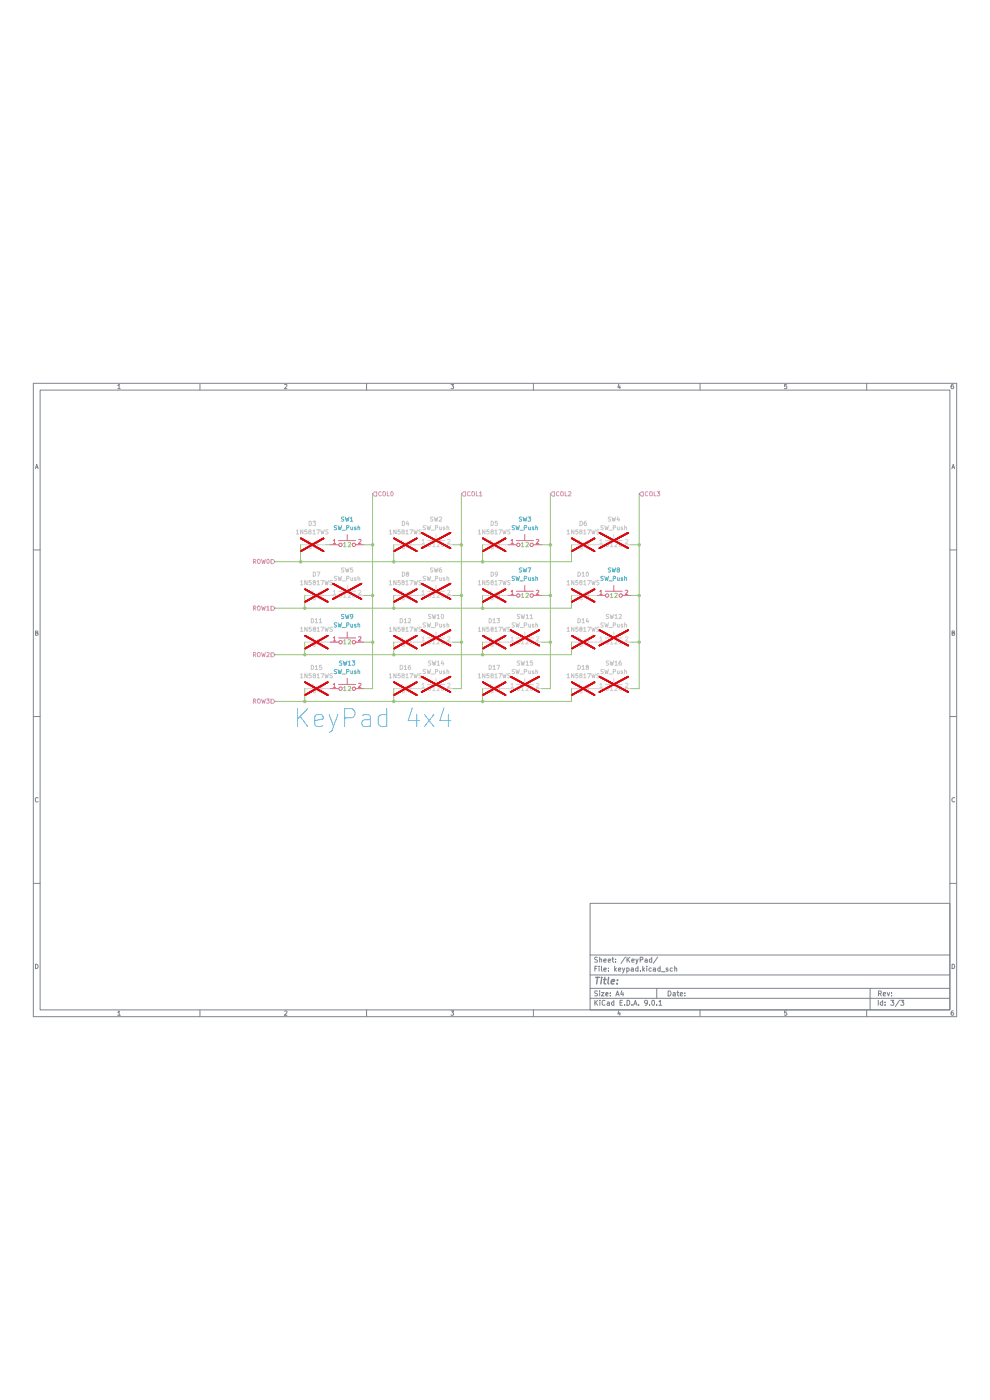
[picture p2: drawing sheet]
(kicad_sch
 (version 20250114)
 (generator "eeschema")
 (generator_version "9.0")
 (paper "A4")
 (lib_symbols
  (symbol "Diode:1N5819WS"
   (pin_numbers (hide yes))
   (pin_names
    (offset 1.016) (hide yes)) (exclude_from_sim no) (in_bom yes) (on_board yes)
   (property "Reference" "D" (at 0 2.54 0) (effects (font (size 1.27 1.27))))
   (property "Value" "1N5819WS" (at 0 -2.54 0) (effects (font (size 1.27 1.27))))
   (property "Footprint" "Diode_SMD:D_SOD-323" (at 0 -4.445 0) (effects (font (size 1.27 1.27)) (hide yes)))
   (property "Datasheet" "https://datasheet.lcsc.com/lcsc/2204281430_Guangdong-Hottech-1N5819WS_C191023.pdf" (at 0 0 0) (effects (font (size 1.27 1.27)) (hide yes)))
   (property "Description" "40V 600mV@1A 1A SOD-323 Schottky Barrier Diodes, SOD-323" (at 0 0 0) (effects (font (size 1.27 1.27)) (hide yes)))
   (symbol "1N5819WS_0_1"
    (polyline (pts (xy -1.905 0.635) (xy -1.905 1.27) (xy -1.27 1.27) (xy -1.27 -1.27) (xy -0.635 -1.27) (xy -0.635 -0.635)) (stroke (width 0.254) (type default)) (fill (type none)))
    (polyline (pts (xy 1.27 1.27) (xy 1.27 -1.27) (xy -1.27 0) (xy 1.27 1.27)) (stroke (width 0.254) (type default)) (fill (type none)))
    (polyline (pts (xy 1.27 0) (xy -1.27 0)) (stroke (width 0) (type default)) (fill (type none))))
   (symbol "1N5819WS_1_1"
    (pin passive line (at -3.81 0 0) (length 2.54) (name "K" (effects (font (size 1.27 1.27)))) (number "1" (effects (font (size 1.27 1.27)))))
    (pin passive line (at 3.81 0 180) (length 2.54) (name "A" (effects (font (size 1.27 1.27)))) (number "2" (effects (font (size 1.27 1.27))))))
   (embedded_fonts no))
  (symbol "Switch:SW_Push"
   (pin_names
    (offset 1.016)) (exclude_from_sim no) (in_bom yes) (on_board yes)
   (property "Reference" "SW" (at 1.27 2.54 0) (effects (font (size 1.27 1.27)) (justify left)))
   (property "Value" "SW_Push" (at 0 -1.524 0) (effects (font (size 1.27 1.27))))
   (property "Footprint" "" (at 0 5.08 0) (effects (font (size 1.27 1.27)) (hide yes)))
   (property "Datasheet" "~" (at 0 5.08 0) (effects (font (size 1.27 1.27)) (hide yes)))
   (property "Description" "Push button switch, generic, two pins" (at 0 0 0) (effects (font (size 1.27 1.27)) (hide yes)))
   (symbol "SW_Push_0_1"
    (circle (center -2.032 0) (radius 0.508) (stroke (width 0) (type default)) (fill (type none)))
    (polyline (pts (xy 0 1.27) (xy 0 3.048)) (stroke (width 0) (type default)) (fill (type none)))
    (circle (center 2.032 0) (radius 0.508) (stroke (width 0) (type default)) (fill (type none)))
    (polyline (pts (xy 2.54 1.27) (xy -2.54 1.27)) (stroke (width 0) (type default)) (fill (type none)))
    (pin passive line (at -5.08 0 0) (length 2.54) (name "1" (effects (font (size 1.27 1.27)))) (number "1" (effects (font (size 1.27 1.27)))))
    (pin passive line (at 5.08 0 180) (length 2.54) (name "2" (effects (font (size 1.27 1.27)))) (number "2" (effects (font (size 1.27 1.27))))))
   (embedded_fonts no)))
 (text "KeyPad 4x4"
  (exclude_from_sim no)
  (at 112.014 110.744 0)
  (effects (font (size 5.4 5.4) (thickness 0.254)
    (bold yes))))
 (junction
  (at 144.78 77.47)
  (diameter 0)
  (color 0 0 0 0))
 (junction
  (at 138.43 73.66)
  (diameter 0)
  (color 0 0 0 0))
 (junction
  (at 91.44 91.44)
  (diameter 0)
  (color 0 0 0 0))
 (junction
  (at 91.44 77.47)
  (diameter 0)
  (color 0 0 0 0))
 (junction
  (at 118.11 77.47)
  (diameter 0)
  (color 0 0 0 0))
 (junction
  (at 138.43 58.42)
  (diameter 0)
  (color 0 0 0 0))
 (junction
  (at 144.78 63.5)
  (diameter 0)
  (color 0 0 0 0))
 (junction
  (at 118.11 91.44)
  (diameter 0)
  (color 0 0 0 0))
 (junction
  (at 111.76 58.42)
  (diameter 0)
  (color 0 0 0 0))
 (junction
  (at 144.78 105.41)
  (diameter 0)
  (color 0 0 0 0))
 (junction
  (at 111.76 87.63)
  (diameter 0)
  (color 0 0 0 0))
 (junction
  (at 191.77 87.63)
  (diameter 0)
  (color 0 0 0 0))
 (junction
  (at 191.77 73.66)
  (diameter 0)
  (color 0 0 0 0))
 (junction
  (at 165.1 58.42)
  (diameter 0)
  (color 0 0 0 0))
 (junction
  (at 118.11 63.5)
  (diameter 0)
  (color 0 0 0 0))
 (junction
  (at 138.43 87.63)
  (diameter 0)
  (color 0 0 0 0))
 (junction
  (at 111.76 73.66)
  (diameter 0)
  (color 0 0 0 0))
 (junction
  (at 165.1 87.63)
  (diameter 0)
  (color 0 0 0 0))
 (junction
  (at 90.17 63.5)
  (diameter 0)
  (color 0 0 0 0))
 (junction
  (at 165.1 73.66)
  (diameter 0)
  (color 0 0 0 0))
 (junction
  (at 118.11 105.41)
  (diameter 0)
  (color 0 0 0 0))
 (junction
  (at 191.77 58.42)
  (diameter 0)
  (color 0 0 0 0))
 (junction
  (at 144.78 91.44)
  (diameter 0)
  (color 0 0 0 0))
 (junction
  (at 91.44 105.41)
  (diameter 0)
  (color 0 0 0 0))
 (wire
  (pts (xy 144.78 105.41) (xy 171.45 105.41))
  (stroke (width 0) (type default)))
 (wire
  (pts (xy 171.45 87.63) (xy 171.45 91.44))
  (stroke (width 0) (type default)))
 (wire
  (pts (xy 91.44 73.66) (xy 91.44 77.47))
  (stroke (width 0) (type default)))
 (wire
  (pts (xy 171.45 58.42) (xy 171.45 63.5))
  (stroke (width 0) (type default)))
 (wire
  (pts (xy 162.56 73.66) (xy 165.1 73.66))
  (stroke (width 0) (type default)))
 (wire
  (pts (xy 82.55 77.47) (xy 91.44 77.47))
  (stroke (width 0) (type default)))
 (wire
  (pts (xy 144.78 73.66) (xy 144.78 77.47))
  (stroke (width 0) (type default)))
 (wire
  (pts (xy 111.76 73.66) (xy 111.76 58.42))
  (stroke (width 0) (type default)))
 (wire
  (pts (xy 109.22 58.42) (xy 111.76 58.42))
  (stroke (width 0) (type default)))
 (wire
  (pts (xy 82.55 63.5) (xy 90.17 63.5))
  (stroke (width 0) (type default)))
 (wire
  (pts (xy 109.22 87.63) (xy 111.76 87.63))
  (stroke (width 0) (type default)))
 (wire
  (pts (xy 162.56 101.6) (xy 165.1 101.6))
  (stroke (width 0) (type default)))
 (wire
  (pts (xy 171.45 73.66) (xy 171.45 77.47))
  (stroke (width 0) (type default)))
 (wire
  (pts (xy 118.11 77.47) (xy 144.78 77.47))
  (stroke (width 0) (type default)))
 (wire
  (pts (xy 91.44 77.47) (xy 118.11 77.47))
  (stroke (width 0) (type default)))
 (wire
  (pts (xy 162.56 87.63) (xy 165.1 87.63))
  (stroke (width 0) (type default)))
 (wire
  (pts (xy 135.89 101.6) (xy 138.43 101.6))
  (stroke (width 0) (type default)))
 (wire
  (pts (xy 138.43 87.63) (xy 138.43 101.6))
  (stroke (width 0) (type default)))
 (wire
  (pts (xy 191.77 43.18) (xy 191.77 58.42))
  (stroke (width 0) (type default)))
 (wire
  (pts (xy 135.89 87.63) (xy 138.43 87.63))
  (stroke (width 0) (type default)))
 (wire
  (pts (xy 118.11 73.66) (xy 118.11 77.47))
  (stroke (width 0) (type default)))
 (wire
  (pts (xy 144.78 91.44) (xy 171.45 91.44))
  (stroke (width 0) (type default)))
 (wire
  (pts (xy 165.1 43.18) (xy 165.1 58.42))
  (stroke (width 0) (type default)))
 (wire
  (pts (xy 118.11 91.44) (xy 144.78 91.44))
  (stroke (width 0) (type default)))
 (wire
  (pts (xy 118.11 105.41) (xy 144.78 105.41))
  (stroke (width 0) (type default)))
 (wire
  (pts (xy 91.44 105.41) (xy 118.11 105.41))
  (stroke (width 0) (type default)))
 (wire
  (pts (xy 191.77 87.63) (xy 191.77 101.6))
  (stroke (width 0) (type default)))
 (wire
  (pts (xy 144.78 101.6) (xy 144.78 105.41))
  (stroke (width 0) (type default)))
 (wire
  (pts (xy 189.23 73.66) (xy 191.77 73.66))
  (stroke (width 0) (type default)))
 (wire
  (pts (xy 91.44 87.63) (xy 91.44 91.44))
  (stroke (width 0) (type default)))
 (wire
  (pts (xy 91.44 101.6) (xy 91.44 105.41))
  (stroke (width 0) (type default)))
 (wire
  (pts (xy 118.11 101.6) (xy 118.11 105.41))
  (stroke (width 0) (type default)))
 (wire
  (pts (xy 165.1 73.66) (xy 165.1 87.63))
  (stroke (width 0) (type default)))
 (wire
  (pts (xy 135.89 58.42) (xy 138.43 58.42))
  (stroke (width 0) (type default)))
 (wire
  (pts (xy 162.56 58.42) (xy 165.1 58.42))
  (stroke (width 0) (type default)))
 (wire
  (pts (xy 91.44 91.44) (xy 118.11 91.44))
  (stroke (width 0) (type default)))
 (wire
  (pts (xy 118.11 63.5) (xy 144.78 63.5))
  (stroke (width 0) (type default)))
 (wire
  (pts (xy 144.78 77.47) (xy 171.45 77.47))
  (stroke (width 0) (type default)))
 (wire
  (pts (xy 144.78 63.5) (xy 171.45 63.5))
  (stroke (width 0) (type default)))
 (wire
  (pts (xy 138.43 58.42) (xy 138.43 73.66))
  (stroke (width 0) (type default)))
 (wire
  (pts (xy 191.77 58.42) (xy 191.77 73.66))
  (stroke (width 0) (type default)))
 (wire
  (pts (xy 144.78 87.63) (xy 144.78 91.44))
  (stroke (width 0) (type default)))
 (wire
  (pts (xy 109.22 101.6) (xy 111.76 101.6))
  (stroke (width 0) (type default)))
 (wire
  (pts (xy 90.17 58.42) (xy 90.17 63.5))
  (stroke (width 0) (type default)))
 (wire
  (pts (xy 138.43 73.66) (xy 138.43 87.63))
  (stroke (width 0) (type default)))
 (wire
  (pts (xy 118.11 58.42) (xy 118.11 63.5))
  (stroke (width 0) (type default)))
 (wire
  (pts (xy 111.76 87.63) (xy 111.76 101.6))
  (stroke (width 0) (type default)))
 (wire
  (pts (xy 111.76 43.18) (xy 111.76 58.42))
  (stroke (width 0) (type default)))
 (wire
  (pts (xy 82.55 105.41) (xy 91.44 105.41))
  (stroke (width 0) (type default)))
 (wire
  (pts (xy 90.17 63.5) (xy 118.11 63.5))
  (stroke (width 0) (type default)))
 (wire
  (pts (xy 191.77 73.66) (xy 191.77 87.63))
  (stroke (width 0) (type default)))
 (wire
  (pts (xy 111.76 73.66) (xy 111.76 87.63))
  (stroke (width 0) (type default)))
 (wire
  (pts (xy 118.11 87.63) (xy 118.11 91.44))
  (stroke (width 0) (type default)))
 (wire
  (pts (xy 165.1 58.42) (xy 165.1 73.66))
  (stroke (width 0) (type default)))
 (wire
  (pts (xy 189.23 101.6) (xy 191.77 101.6))
  (stroke (width 0) (type default)))
 (wire
  (pts (xy 171.45 101.6) (xy 171.45 105.41))
  (stroke (width 0) (type default)))
 (wire
  (pts (xy 135.89 73.66) (xy 138.43 73.66))
  (stroke (width 0) (type default)))
 (wire
  (pts (xy 109.22 73.66) (xy 111.76 73.66))
  (stroke (width 0) (type default)))
 (wire
  (pts (xy 189.23 87.63) (xy 191.77 87.63))
  (stroke (width 0) (type default)))
 (wire
  (pts (xy 189.23 58.42) (xy 191.77 58.42))
  (stroke (width 0) (type default)))
 (wire
  (pts (xy 144.78 58.42) (xy 144.78 63.5))
  (stroke (width 0) (type default)))
 (wire
  (pts (xy 97.79 58.42) (xy 99.06 58.42))
  (stroke (width 0) (type default)))
 (wire
  (pts (xy 165.1 87.63) (xy 165.1 101.6))
  (stroke (width 0) (type default)))
 (wire
  (pts (xy 82.55 91.44) (xy 91.44 91.44))
  (stroke (width 0) (type default)))
 (wire
  (pts (xy 138.43 43.18) (xy 138.43 58.42))
  (stroke (width 0) (type default)))
 (hierarchical_label "COL1"
  (shape input)
  (at 138.43 43.18 0)
  (effects (font (size 1.27 1.27)) (justify left)))
 (hierarchical_label "ROW2"
  (shape input)
  (at 82.55 91.44 180)
  (effects (font (size 1.27 1.27)) (justify right)))
 (hierarchical_label "COL0"
  (shape input)
  (at 111.76 43.18 0)
  (effects (font (size 1.27 1.27)) (justify left)))
 (hierarchical_label "COL3"
  (shape input)
  (at 191.77 43.18 0)
  (effects (font (size 1.27 1.27)) (justify left)))
 (hierarchical_label "ROW1"
  (shape input)
  (at 82.55 77.47 180)
  (effects (font (size 1.27 1.27)) (justify right)))
 (hierarchical_label "COL2"
  (shape input)
  (at 165.1 43.18 0)
  (effects (font (size 1.27 1.27)) (justify left)))
 (hierarchical_label "ROW0"
  (shape input)
  (at 82.55 63.5 180)
  (effects (font (size 1.27 1.27)) (justify right)))
 (hierarchical_label "ROW3"
  (shape input)
  (at 82.55 105.41 180)
  (effects (font (size 1.27 1.27)) (justify right)))
 (symbol
  (lib_id "Diode:1N5819WS")
  (at 148.59 73.66 0)
  (unit 1)
  (exclude_from_sim no)
  (in_bom yes)
  (on_board yes)
  (dnp yes)
  (fields_autoplaced yes)
  (property "Reference" "D9" (at 148.2725 67.31 0) (effects (font (size 1.27 1.27))))
  (property "Value" "1N5817WS" (at 148.2725 69.85 0) (effects (font (size 1.27 1.27))))
  (property "Footprint" "Diode_SMD:D_SOD-123" (at 148.59 78.105 0) (effects (font (size 1.27 1.27)) (hide yes)))
  (property "Datasheet" "https://datasheet.lcsc.com/lcsc/2204281430_Guangdong-Hottech-1N5819WS_C191023.pdf" (at 148.59 73.66 0) (effects (font (size 1.27 1.27)) (hide yes)))
  (property "Description" "40V 600mV@1A 1A SOD-323 Schottky Barrier Diodes, SOD-323" (at 148.59 73.66 0) (effects (font (size 1.27 1.27)) (hide yes)))
  (property "LCSC Part #" "C727113" (at 148.59 73.66 0) (effects (font (size 1.27 1.27)) (hide yes)))
  (property "2nd Part#" "" (at 148.59 73.66 0) (effects (font (size 1.27 1.27)) (hide yes)))
  (property "*" "" (at 148.59 73.66 0) (effects (font (size 1.27 1.27)) (hide yes)))
  (pin "2")
  (pin "1"))
 (symbol
  (lib_id "Diode:1N5819WS")
  (at 93.98 58.42 0)
  (unit 1)
  (exclude_from_sim no)
  (in_bom yes)
  (on_board yes)
  (dnp yes)
  (fields_autoplaced yes)
  (property "Reference" "D3" (at 93.6625 52.07 0) (effects (font (size 1.27 1.27))))
  (property "Value" "1N5817WS" (at 93.6625 54.61 0) (effects (font (size 1.27 1.27))))
  (property "Footprint" "Diode_SMD:D_SOD-123" (at 93.98 62.865 0) (effects (font (size 1.27 1.27)) (hide yes)))
  (property "Datasheet" "https://datasheet.lcsc.com/lcsc/2204281430_Guangdong-Hottech-1N5819WS_C191023.pdf" (at 93.98 58.42 0) (effects (font (size 1.27 1.27)) (hide yes)))
  (property "Description" "40V 600mV@1A 1A SOD-323 Schottky Barrier Diodes, SOD-323" (at 93.98 58.42 0) (effects (font (size 1.27 1.27)) (hide yes)))
  (property "LCSC Part #" "C727113" (at 93.98 58.42 0) (effects (font (size 1.27 1.27)) (hide yes)))
  (property "2nd Part#" "" (at 93.98 58.42 0) (effects (font (size 1.27 1.27)) (hide yes)))
  (property "*" "" (at 93.98 58.42 0) (effects (font (size 1.27 1.27)) (hide yes)))
  (pin "2")
  (pin "1"))
 (symbol
  (lib_id "Diode:1N5819WS")
  (at 95.25 73.66 0)
  (unit 1)
  (exclude_from_sim no)
  (in_bom yes)
  (on_board yes)
  (dnp yes)
  (fields_autoplaced yes)
  (property "Reference" "D7" (at 94.9325 67.31 0) (effects (font (size 1.27 1.27))))
  (property "Value" "1N5817WS" (at 94.9325 69.85 0) (effects (font (size 1.27 1.27))))
  (property "Footprint" "Diode_SMD:D_SOD-123" (at 95.25 78.105 0) (effects (font (size 1.27 1.27)) (hide yes)))
  (property "Datasheet" "https://datasheet.lcsc.com/lcsc/2204281430_Guangdong-Hottech-1N5819WS_C191023.pdf" (at 95.25 73.66 0) (effects (font (size 1.27 1.27)) (hide yes)))
  (property "Description" "40V 600mV@1A 1A SOD-323 Schottky Barrier Diodes, SOD-323" (at 95.25 73.66 0) (effects (font (size 1.27 1.27)) (hide yes)))
  (property "LCSC Part #" "C727113" (at 95.25 73.66 0) (effects (font (size 1.27 1.27)) (hide yes)))
  (property "2nd Part#" "" (at 95.25 73.66 0) (effects (font (size 1.27 1.27)) (hide yes)))
  (property "*" "" (at 95.25 73.66 0) (effects (font (size 1.27 1.27)) (hide yes)))
  (pin "2")
  (pin "1"))
 (symbol
  (lib_id "Switch:SW_Push")
  (at 184.15 73.66 0)
  (unit 1)
  (exclude_from_sim no)
  (in_bom no)
  (on_board yes)
  (dnp no)
  (fields_autoplaced yes)
  (property "Reference" "SW8" (at 184.15 66.04 0) (effects (font (size 1.27 1.27))))
  (property "Value" "SW_Push" (at 184.15 68.58 0) (effects (font (size 1.27 1.27))))
  (property "Footprint" "key-switches.pretty-main:SW_Gateron_LowProfile_THT" (at 184.15 68.58 0) (effects (font (size 1.27 1.27)) (hide yes)))
  (property "Datasheet" "~" (at 184.15 68.58 0) (effects (font (size 1.27 1.27)) (hide yes)))
  (property "Description" "Push button switch, generic, two pins" (at 184.15 73.66 0) (effects (font (size 1.27 1.27)) (hide yes)))
  (property "LCSC Part #" "" (at 184.15 73.66 0) (effects (font (size 1.27 1.27)) (hide yes)))
  (property "2nd Part#" "" (at 184.15 73.66 0) (effects (font (size 1.27 1.27)) (hide yes)))
  (property "*" "" (at 184.15 73.66 0) (effects (font (size 1.27 1.27)) (hide yes)))
  (pin "1")
  (pin "2"))
 (symbol
  (lib_id "Switch:SW_Push")
  (at 157.48 73.66 0)
  (unit 1)
  (exclude_from_sim no)
  (in_bom no)
  (on_board yes)
  (dnp no)
  (fields_autoplaced yes)
  (property "Reference" "SW7" (at 157.48 66.04 0) (effects (font (size 1.27 1.27))))
  (property "Value" "SW_Push" (at 157.48 68.58 0) (effects (font (size 1.27 1.27))))
  (property "Footprint" "key-switches.pretty-main:SW_Gateron_LowProfile_THT" (at 157.48 68.58 0) (effects (font (size 1.27 1.27)) (hide yes)))
  (property "Datasheet" "~" (at 157.48 68.58 0) (effects (font (size 1.27 1.27)) (hide yes)))
  (property "Description" "Push button switch, generic, two pins" (at 157.48 73.66 0) (effects (font (size 1.27 1.27)) (hide yes)))
  (property "LCSC Part #" "" (at 157.48 73.66 0) (effects (font (size 1.27 1.27)) (hide yes)))
  (property "2nd Part#" "" (at 157.48 73.66 0) (effects (font (size 1.27 1.27)) (hide yes)))
  (property "*" "" (at 157.48 73.66 0) (effects (font (size 1.27 1.27)) (hide yes)))
  (pin "1")
  (pin "2"))
 (symbol
  (lib_id "Switch:SW_Push")
  (at 104.14 73.66 0)
  (unit 1)
  (exclude_from_sim no)
  (in_bom no)
  (on_board yes)
  (dnp yes)
  (fields_autoplaced yes)
  (property "Reference" "SW5" (at 104.14 66.04 0) (effects (font (size 1.27 1.27))))
  (property "Value" "SW_Push" (at 104.14 68.58 0) (effects (font (size 1.27 1.27))))
  (property "Footprint" "key-switches.pretty-main:SW_Gateron_LowProfile_THT" (at 104.14 68.58 0) (effects (font (size 1.27 1.27)) (hide yes)))
  (property "Datasheet" "~" (at 104.14 68.58 0) (effects (font (size 1.27 1.27)) (hide yes)))
  (property "Description" "Push button switch, generic, two pins" (at 104.14 73.66 0) (effects (font (size 1.27 1.27)) (hide yes)))
  (property "LCSC Part #" "" (at 104.14 73.66 0) (effects (font (size 1.27 1.27)) (hide yes)))
  (property "2nd Part#" "" (at 104.14 73.66 0) (effects (font (size 1.27 1.27)) (hide yes)))
  (property "*" "" (at 104.14 73.66 0) (effects (font (size 1.27 1.27)) (hide yes)))
  (pin "1")
  (pin "2"))
 (symbol
  (lib_id "Diode:1N5819WS")
  (at 95.25 87.63 0)
  (unit 1)
  (exclude_from_sim no)
  (in_bom yes)
  (on_board yes)
  (dnp yes)
  (fields_autoplaced yes)
  (property "Reference" "D11" (at 94.9325 81.28 0) (effects (font (size 1.27 1.27))))
  (property "Value" "1N5817WS" (at 94.9325 83.82 0) (effects (font (size 1.27 1.27))))
  (property "Footprint" "Diode_SMD:D_SOD-123" (at 95.25 92.075 0) (effects (font (size 1.27 1.27)) (hide yes)))
  (property "Datasheet" "https://datasheet.lcsc.com/lcsc/2204281430_Guangdong-Hottech-1N5819WS_C191023.pdf" (at 95.25 87.63 0) (effects (font (size 1.27 1.27)) (hide yes)))
  (property "Description" "40V 600mV@1A 1A SOD-323 Schottky Barrier Diodes, SOD-323" (at 95.25 87.63 0) (effects (font (size 1.27 1.27)) (hide yes)))
  (property "LCSC Part #" "C727113" (at 95.25 87.63 0) (effects (font (size 1.27 1.27)) (hide yes)))
  (property "2nd Part#" "" (at 95.25 87.63 0) (effects (font (size 1.27 1.27)) (hide yes)))
  (property "*" "" (at 95.25 87.63 0) (effects (font (size 1.27 1.27)) (hide yes)))
  (pin "2")
  (pin "1"))
 (symbol
  (lib_id "Switch:SW_Push")
  (at 184.15 101.6 0)
  (unit 1)
  (exclude_from_sim no)
  (in_bom no)
  (on_board yes)
  (dnp yes)
  (fields_autoplaced yes)
  (property "Reference" "SW16" (at 184.15 93.98 0) (effects (font (size 1.27 1.27))))
  (property "Value" "SW_Push" (at 184.15 96.52 0) (effects (font (size 1.27 1.27))))
  (property "Footprint" "key-switches.pretty-main:SW_Gateron_LowProfile_THT" (at 184.15 96.52 0) (effects (font (size 1.27 1.27)) (hide yes)))
  (property "Datasheet" "~" (at 184.15 96.52 0) (effects (font (size 1.27 1.27)) (hide yes)))
  (property "Description" "Push button switch, generic, two pins" (at 184.15 101.6 0) (effects (font (size 1.27 1.27)) (hide yes)))
  (property "LCSC Part #" "" (at 184.15 101.6 0) (effects (font (size 1.27 1.27)) (hide yes)))
  (property "2nd Part#" "" (at 184.15 101.6 0) (effects (font (size 1.27 1.27)) (hide yes)))
  (property "*" "" (at 184.15 101.6 0) (effects (font (size 1.27 1.27)) (hide yes)))
  (pin "1")
  (pin "2"))
 (symbol
  (lib_id "Diode:1N5819WS")
  (at 148.59 87.63 0)
  (unit 1)
  (exclude_from_sim no)
  (in_bom yes)
  (on_board yes)
  (dnp yes)
  (fields_autoplaced yes)
  (property "Reference" "D13" (at 148.2725 81.28 0) (effects (font (size 1.27 1.27))))
  (property "Value" "1N5817WS" (at 148.2725 83.82 0) (effects (font (size 1.27 1.27))))
  (property "Footprint" "Diode_SMD:D_SOD-123" (at 148.59 92.075 0) (effects (font (size 1.27 1.27)) (hide yes)))
  (property "Datasheet" "https://datasheet.lcsc.com/lcsc/2204281430_Guangdong-Hottech-1N5819WS_C191023.pdf" (at 148.59 87.63 0) (effects (font (size 1.27 1.27)) (hide yes)))
  (property "Description" "40V 600mV@1A 1A SOD-323 Schottky Barrier Diodes, SOD-323" (at 148.59 87.63 0) (effects (font (size 1.27 1.27)) (hide yes)))
  (property "LCSC Part #" "C727113" (at 148.59 87.63 0) (effects (font (size 1.27 1.27)) (hide yes)))
  (property "2nd Part#" "" (at 148.59 87.63 0) (effects (font (size 1.27 1.27)) (hide yes)))
  (property "*" "" (at 148.59 87.63 0) (effects (font (size 1.27 1.27)) (hide yes)))
  (pin "2")
  (pin "1"))
 (symbol
  (lib_id "Switch:SW_Push")
  (at 157.48 87.63 0)
  (unit 1)
  (exclude_from_sim no)
  (in_bom no)
  (on_board yes)
  (dnp yes)
  (fields_autoplaced yes)
  (property "Reference" "SW11" (at 157.48 80.01 0) (effects (font (size 1.27 1.27))))
  (property "Value" "SW_Push" (at 157.48 82.55 0) (effects (font (size 1.27 1.27))))
  (property "Footprint" "key-switches.pretty-main:SW_Gateron_LowProfile_THT" (at 157.48 82.55 0) (effects (font (size 1.27 1.27)) (hide yes)))
  (property "Datasheet" "~" (at 157.48 82.55 0) (effects (font (size 1.27 1.27)) (hide yes)))
  (property "Description" "Push button switch, generic, two pins" (at 157.48 87.63 0) (effects (font (size 1.27 1.27)) (hide yes)))
  (property "LCSC Part #" "" (at 157.48 87.63 0) (effects (font (size 1.27 1.27)) (hide yes)))
  (property "2nd Part#" "" (at 157.48 87.63 0) (effects (font (size 1.27 1.27)) (hide yes)))
  (property "*" "" (at 157.48 87.63 0) (effects (font (size 1.27 1.27)) (hide yes)))
  (pin "1")
  (pin "2"))
 (symbol
  (lib_id "Diode:1N5819WS")
  (at 148.59 58.42 0)
  (unit 1)
  (exclude_from_sim no)
  (in_bom yes)
  (on_board yes)
  (dnp yes)
  (fields_autoplaced yes)
  (property "Reference" "D5" (at 148.2725 52.07 0) (effects (font (size 1.27 1.27))))
  (property "Value" "1N5817WS" (at 148.2725 54.61 0) (effects (font (size 1.27 1.27))))
  (property "Footprint" "Diode_SMD:D_SOD-123" (at 148.59 62.865 0) (effects (font (size 1.27 1.27)) (hide yes)))
  (property "Datasheet" "https://datasheet.lcsc.com/lcsc/2204281430_Guangdong-Hottech-1N5819WS_C191023.pdf" (at 148.59 58.42 0) (effects (font (size 1.27 1.27)) (hide yes)))
  (property "Description" "40V 600mV@1A 1A SOD-323 Schottky Barrier Diodes, SOD-323" (at 148.59 58.42 0) (effects (font (size 1.27 1.27)) (hide yes)))
  (property "LCSC Part #" "C727113" (at 148.59 58.42 0) (effects (font (size 1.27 1.27)) (hide yes)))
  (property "2nd Part#" "" (at 148.59 58.42 0) (effects (font (size 1.27 1.27)) (hide yes)))
  (property "*" "" (at 148.59 58.42 0) (effects (font (size 1.27 1.27)) (hide yes)))
  (pin "2")
  (pin "1"))
 (symbol
  (lib_id "Diode:1N5819WS")
  (at 175.26 101.6 0)
  (unit 1)
  (exclude_from_sim no)
  (in_bom yes)
  (on_board yes)
  (dnp yes)
  (fields_autoplaced yes)
  (property "Reference" "D18" (at 174.9425 95.25 0) (effects (font (size 1.27 1.27))))
  (property "Value" "1N5817WS" (at 174.9425 97.79 0) (effects (font (size 1.27 1.27))))
  (property "Footprint" "Diode_SMD:D_SOD-123" (at 175.26 106.045 0) (effects (font (size 1.27 1.27)) (hide yes)))
  (property "Datasheet" "https://datasheet.lcsc.com/lcsc/2204281430_Guangdong-Hottech-1N5819WS_C191023.pdf" (at 175.26 101.6 0) (effects (font (size 1.27 1.27)) (hide yes)))
  (property "Description" "40V 600mV@1A 1A SOD-323 Schottky Barrier Diodes, SOD-323" (at 175.26 101.6 0) (effects (font (size 1.27 1.27)) (hide yes)))
  (property "LCSC Part #" "C727113" (at 175.26 101.6 0) (effects (font (size 1.27 1.27)) (hide yes)))
  (property "2nd Part#" "" (at 175.26 101.6 0) (effects (font (size 1.27 1.27)) (hide yes)))
  (property "*" "" (at 175.26 101.6 0) (effects (font (size 1.27 1.27)) (hide yes)))
  (pin "2")
  (pin "1"))
 (symbol
  (lib_id "Switch:SW_Push")
  (at 130.81 101.6 0)
  (unit 1)
  (exclude_from_sim no)
  (in_bom no)
  (on_board yes)
  (dnp yes)
  (fields_autoplaced yes)
  (property "Reference" "SW14" (at 130.81 93.98 0) (effects (font (size 1.27 1.27))))
  (property "Value" "SW_Push" (at 130.81 96.52 0) (effects (font (size 1.27 1.27))))
  (property "Footprint" "key-switches.pretty-main:SW_Gateron_LowProfile_THT" (at 130.81 96.52 0) (effects (font (size 1.27 1.27)) (hide yes)))
  (property "Datasheet" "~" (at 130.81 96.52 0) (effects (font (size 1.27 1.27)) (hide yes)))
  (property "Description" "Push button switch, generic, two pins" (at 130.81 101.6 0) (effects (font (size 1.27 1.27)) (hide yes)))
  (property "LCSC Part #" "" (at 130.81 101.6 0) (effects (font (size 1.27 1.27)) (hide yes)))
  (property "2nd Part#" "" (at 130.81 101.6 0) (effects (font (size 1.27 1.27)) (hide yes)))
  (property "*" "" (at 130.81 101.6 0) (effects (font (size 1.27 1.27)) (hide yes)))
  (pin "1")
  (pin "2"))
 (symbol
  (lib_id "Diode:1N5819WS")
  (at 121.92 58.42 0)
  (unit 1)
  (exclude_from_sim no)
  (in_bom yes)
  (on_board yes)
  (dnp yes)
  (fields_autoplaced yes)
  (property "Reference" "D4" (at 121.6025 52.07 0) (effects (font (size 1.27 1.27))))
  (property "Value" "1N5817WS" (at 121.6025 54.61 0) (effects (font (size 1.27 1.27))))
  (property "Footprint" "Diode_SMD:D_SOD-123" (at 121.92 62.865 0) (effects (font (size 1.27 1.27)) (hide yes)))
  (property "Datasheet" "https://datasheet.lcsc.com/lcsc/2204281430_Guangdong-Hottech-1N5819WS_C191023.pdf" (at 121.92 58.42 0) (effects (font (size 1.27 1.27)) (hide yes)))
  (property "Description" "40V 600mV@1A 1A SOD-323 Schottky Barrier Diodes, SOD-323" (at 121.92 58.42 0) (effects (font (size 1.27 1.27)) (hide yes)))
  (property "LCSC Part #" "C727113" (at 121.92 58.42 0) (effects (font (size 1.27 1.27)) (hide yes)))
  (property "2nd Part#" "" (at 121.92 58.42 0) (effects (font (size 1.27 1.27)) (hide yes)))
  (property "*" "" (at 121.92 58.42 0) (effects (font (size 1.27 1.27)) (hide yes)))
  (pin "2")
  (pin "1"))
 (symbol
  (lib_id "Switch:SW_Push")
  (at 130.81 73.66 0)
  (unit 1)
  (exclude_from_sim no)
  (in_bom no)
  (on_board yes)
  (dnp yes)
  (fields_autoplaced yes)
  (property "Reference" "SW6" (at 130.81 66.04 0) (effects (font (size 1.27 1.27))))
  (property "Value" "SW_Push" (at 130.81 68.58 0) (effects (font (size 1.27 1.27))))
  (property "Footprint" "key-switches.pretty-main:SW_Gateron_LowProfile_THT" (at 130.81 68.58 0) (effects (font (size 1.27 1.27)) (hide yes)))
  (property "Datasheet" "~" (at 130.81 68.58 0) (effects (font (size 1.27 1.27)) (hide yes)))
  (property "Description" "Push button switch, generic, two pins" (at 130.81 73.66 0) (effects (font (size 1.27 1.27)) (hide yes)))
  (property "LCSC Part #" "" (at 130.81 73.66 0) (effects (font (size 1.27 1.27)) (hide yes)))
  (property "2nd Part#" "" (at 130.81 73.66 0) (effects (font (size 1.27 1.27)) (hide yes)))
  (property "*" "" (at 130.81 73.66 0) (effects (font (size 1.27 1.27)) (hide yes)))
  (pin "1")
  (pin "2"))
 (symbol
  (lib_id "Switch:SW_Push")
  (at 104.14 101.6 0)
  (unit 1)
  (exclude_from_sim no)
  (in_bom no)
  (on_board yes)
  (dnp no)
  (fields_autoplaced yes)
  (property "Reference" "SW13" (at 104.14 93.98 0) (effects (font (size 1.27 1.27))))
  (property "Value" "SW_Push" (at 104.14 96.52 0) (effects (font (size 1.27 1.27))))
  (property "Footprint" "key-switches.pretty-main:SW_Gateron_LowProfile_THT" (at 104.14 96.52 0) (effects (font (size 1.27 1.27)) (hide yes)))
  (property "Datasheet" "~" (at 104.14 96.52 0) (effects (font (size 1.27 1.27)) (hide yes)))
  (property "Description" "Push button switch, generic, two pins" (at 104.14 101.6 0) (effects (font (size 1.27 1.27)) (hide yes)))
  (property "LCSC Part #" "" (at 104.14 101.6 0) (effects (font (size 1.27 1.27)) (hide yes)))
  (property "2nd Part#" "" (at 104.14 101.6 0) (effects (font (size 1.27 1.27)) (hide yes)))
  (property "*" "" (at 104.14 101.6 0) (effects (font (size 1.27 1.27)) (hide yes)))
  (pin "1")
  (pin "2"))
 (symbol
  (lib_id "Diode:1N5819WS")
  (at 121.92 101.6 0)
  (unit 1)
  (exclude_from_sim no)
  (in_bom yes)
  (on_board yes)
  (dnp yes)
  (fields_autoplaced yes)
  (property "Reference" "D16" (at 121.6025 95.25 0) (effects (font (size 1.27 1.27))))
  (property "Value" "1N5817WS" (at 121.6025 97.79 0) (effects (font (size 1.27 1.27))))
  (property "Footprint" "Diode_SMD:D_SOD-123" (at 121.92 106.045 0) (effects (font (size 1.27 1.27)) (hide yes)))
  (property "Datasheet" "https://datasheet.lcsc.com/lcsc/2204281430_Guangdong-Hottech-1N5819WS_C191023.pdf" (at 121.92 101.6 0) (effects (font (size 1.27 1.27)) (hide yes)))
  (property "Description" "40V 600mV@1A 1A SOD-323 Schottky Barrier Diodes, SOD-323" (at 121.92 101.6 0) (effects (font (size 1.27 1.27)) (hide yes)))
  (property "LCSC Part #" "C727113" (at 121.92 101.6 0) (effects (font (size 1.27 1.27)) (hide yes)))
  (property "2nd Part#" "" (at 121.92 101.6 0) (effects (font (size 1.27 1.27)) (hide yes)))
  (property "*" "" (at 121.92 101.6 0) (effects (font (size 1.27 1.27)) (hide yes)))
  (pin "2")
  (pin "1"))
 (symbol
  (lib_id "Switch:SW_Push")
  (at 184.15 87.63 0)
  (unit 1)
  (exclude_from_sim no)
  (in_bom no)
  (on_board yes)
  (dnp yes)
  (fields_autoplaced yes)
  (property "Reference" "SW12" (at 184.15 80.01 0) (effects (font (size 1.27 1.27))))
  (property "Value" "SW_Push" (at 184.15 82.55 0) (effects (font (size 1.27 1.27))))
  (property "Footprint" "key-switches.pretty-main:SW_Gateron_LowProfile_THT" (at 184.15 82.55 0) (effects (font (size 1.27 1.27)) (hide yes)))
  (property "Datasheet" "~" (at 184.15 82.55 0) (effects (font (size 1.27 1.27)) (hide yes)))
  (property "Description" "Push button switch, generic, two pins" (at 184.15 87.63 0) (effects (font (size 1.27 1.27)) (hide yes)))
  (property "LCSC Part #" "" (at 184.15 87.63 0) (effects (font (size 1.27 1.27)) (hide yes)))
  (property "2nd Part#" "" (at 184.15 87.63 0) (effects (font (size 1.27 1.27)) (hide yes)))
  (property "*" "" (at 184.15 87.63 0) (effects (font (size 1.27 1.27)) (hide yes)))
  (pin "1")
  (pin "2"))
 (symbol
  (lib_id "Switch:SW_Push")
  (at 104.14 87.63 0)
  (unit 1)
  (exclude_from_sim no)
  (in_bom no)
  (on_board yes)
  (dnp no)
  (fields_autoplaced yes)
  (property "Reference" "SW9" (at 104.14 80.01 0) (effects (font (size 1.27 1.27))))
  (property "Value" "SW_Push" (at 104.14 82.55 0) (effects (font (size 1.27 1.27))))
  (property "Footprint" "key-switches.pretty-main:SW_Gateron_LowProfile_THT" (at 104.14 82.55 0) (effects (font (size 1.27 1.27)) (hide yes)))
  (property "Datasheet" "~" (at 104.14 82.55 0) (effects (font (size 1.27 1.27)) (hide yes)))
  (property "Description" "Push button switch, generic, two pins" (at 104.14 87.63 0) (effects (font (size 1.27 1.27)) (hide yes)))
  (property "LCSC Part #" "" (at 104.14 87.63 0) (effects (font (size 1.27 1.27)) (hide yes)))
  (property "2nd Part#" "" (at 104.14 87.63 0) (effects (font (size 1.27 1.27)) (hide yes)))
  (property "*" "" (at 104.14 87.63 0) (effects (font (size 1.27 1.27)) (hide yes)))
  (pin "1")
  (pin "2"))
 (symbol
  (lib_id "Diode:1N5819WS")
  (at 148.59 101.6 0)
  (unit 1)
  (exclude_from_sim no)
  (in_bom yes)
  (on_board yes)
  (dnp yes)
  (fields_autoplaced yes)
  (property "Reference" "D17" (at 148.2725 95.25 0) (effects (font (size 1.27 1.27))))
  (property "Value" "1N5817WS" (at 148.2725 97.79 0) (effects (font (size 1.27 1.27))))
  (property "Footprint" "Diode_SMD:D_SOD-123" (at 148.59 106.045 0) (effects (font (size 1.27 1.27)) (hide yes)))
  (property "Datasheet" "https://datasheet.lcsc.com/lcsc/2204281430_Guangdong-Hottech-1N5819WS_C191023.pdf" (at 148.59 101.6 0) (effects (font (size 1.27 1.27)) (hide yes)))
  (property "Description" "40V 600mV@1A 1A SOD-323 Schottky Barrier Diodes, SOD-323" (at 148.59 101.6 0) (effects (font (size 1.27 1.27)) (hide yes)))
  (property "LCSC Part #" "C727113" (at 148.59 101.6 0) (effects (font (size 1.27 1.27)) (hide yes)))
  (property "2nd Part#" "" (at 148.59 101.6 0) (effects (font (size 1.27 1.27)) (hide yes)))
  (property "*" "" (at 148.59 101.6 0) (effects (font (size 1.27 1.27)) (hide yes)))
  (pin "2")
  (pin "1"))
 (symbol
  (lib_id "Switch:SW_Push")
  (at 157.48 58.42 0)
  (unit 1)
  (exclude_from_sim no)
  (in_bom no)
  (on_board yes)
  (dnp no)
  (fields_autoplaced yes)
  (property "Reference" "SW3" (at 157.48 50.8 0) (effects (font (size 1.27 1.27))))
  (property "Value" "SW_Push" (at 157.48 53.34 0) (effects (font (size 1.27 1.27))))
  (property "Footprint" "key-switches.pretty-main:SW_Gateron_LowProfile_THT" (at 157.48 53.34 0) (effects (font (size 1.27 1.27)) (hide yes)))
  (property "Datasheet" "~" (at 157.48 53.34 0) (effects (font (size 1.27 1.27)) (hide yes)))
  (property "Description" "Push button switch, generic, two pins" (at 157.48 58.42 0) (effects (font (size 1.27 1.27)) (hide yes)))
  (property "LCSC Part #" "" (at 157.48 58.42 0) (effects (font (size 1.27 1.27)) (hide yes)))
  (property "2nd Part#" "" (at 157.48 58.42 0) (effects (font (size 1.27 1.27)) (hide yes)))
  (property "*" "" (at 157.48 58.42 0) (effects (font (size 1.27 1.27)) (hide yes)))
  (pin "1")
  (pin "2"))
 (symbol
  (lib_id "Diode:1N5819WS")
  (at 175.26 58.42 0)
  (unit 1)
  (exclude_from_sim no)
  (in_bom yes)
  (on_board yes)
  (dnp yes)
  (fields_autoplaced yes)
  (property "Reference" "D6" (at 174.9425 52.07 0) (effects (font (size 1.27 1.27))))
  (property "Value" "1N5817WS" (at 174.9425 54.61 0) (effects (font (size 1.27 1.27))))
  (property "Footprint" "Diode_SMD:D_SOD-123" (at 175.26 62.865 0) (effects (font (size 1.27 1.27)) (hide yes)))
  (property "Datasheet" "https://datasheet.lcsc.com/lcsc/2204281430_Guangdong-Hottech-1N5819WS_C191023.pdf" (at 175.26 58.42 0) (effects (font (size 1.27 1.27)) (hide yes)))
  (property "Description" "40V 600mV@1A 1A SOD-323 Schottky Barrier Diodes, SOD-323" (at 175.26 58.42 0) (effects (font (size 1.27 1.27)) (hide yes)))
  (property "LCSC Part #" "C727113" (at 175.26 58.42 0) (effects (font (size 1.27 1.27)) (hide yes)))
  (property "2nd Part#" "" (at 175.26 58.42 0) (effects (font (size 1.27 1.27)) (hide yes)))
  (property "*" "" (at 175.26 58.42 0) (effects (font (size 1.27 1.27)) (hide yes)))
  (pin "2")
  (pin "1"))
 (symbol
  (lib_id "Diode:1N5819WS")
  (at 175.26 87.63 0)
  (unit 1)
  (exclude_from_sim no)
  (in_bom yes)
  (on_board yes)
  (dnp yes)
  (fields_autoplaced yes)
  (property "Reference" "D14" (at 174.9425 81.28 0) (effects (font (size 1.27 1.27))))
  (property "Value" "1N5817WS" (at 174.9425 83.82 0) (effects (font (size 1.27 1.27))))
  (property "Footprint" "Diode_SMD:D_SOD-123" (at 175.26 92.075 0) (effects (font (size 1.27 1.27)) (hide yes)))
  (property "Datasheet" "https://datasheet.lcsc.com/lcsc/2204281430_Guangdong-Hottech-1N5819WS_C191023.pdf" (at 175.26 87.63 0) (effects (font (size 1.27 1.27)) (hide yes)))
  (property "Description" "40V 600mV@1A 1A SOD-323 Schottky Barrier Diodes, SOD-323" (at 175.26 87.63 0) (effects (font (size 1.27 1.27)) (hide yes)))
  (property "LCSC Part #" "C727113" (at 175.26 87.63 0) (effects (font (size 1.27 1.27)) (hide yes)))
  (property "2nd Part#" "" (at 175.26 87.63 0) (effects (font (size 1.27 1.27)) (hide yes)))
  (property "*" "" (at 175.26 87.63 0) (effects (font (size 1.27 1.27)) (hide yes)))
  (pin "2")
  (pin "1"))
 (symbol
  (lib_id "Diode:1N5819WS")
  (at 121.92 87.63 0)
  (unit 1)
  (exclude_from_sim no)
  (in_bom yes)
  (on_board yes)
  (dnp yes)
  (fields_autoplaced yes)
  (property "Reference" "D12" (at 121.6025 81.28 0) (effects (font (size 1.27 1.27))))
  (property "Value" "1N5817WS" (at 121.6025 83.82 0) (effects (font (size 1.27 1.27))))
  (property "Footprint" "Diode_SMD:D_SOD-123" (at 121.92 92.075 0) (effects (font (size 1.27 1.27)) (hide yes)))
  (property "Datasheet" "https://datasheet.lcsc.com/lcsc/2204281430_Guangdong-Hottech-1N5819WS_C191023.pdf" (at 121.92 87.63 0) (effects (font (size 1.27 1.27)) (hide yes)))
  (property "Description" "40V 600mV@1A 1A SOD-323 Schottky Barrier Diodes, SOD-323" (at 121.92 87.63 0) (effects (font (size 1.27 1.27)) (hide yes)))
  (property "LCSC Part #" "C727113" (at 121.92 87.63 0) (effects (font (size 1.27 1.27)) (hide yes)))
  (property "2nd Part#" "" (at 121.92 87.63 0) (effects (font (size 1.27 1.27)) (hide yes)))
  (property "*" "" (at 121.92 87.63 0) (effects (font (size 1.27 1.27)) (hide yes)))
  (pin "2")
  (pin "1"))
 (symbol
  (lib_id "Diode:1N5819WS")
  (at 121.92 73.66 0)
  (unit 1)
  (exclude_from_sim no)
  (in_bom yes)
  (on_board yes)
  (dnp yes)
  (fields_autoplaced yes)
  (property "Reference" "D8" (at 121.6025 67.31 0) (effects (font (size 1.27 1.27))))
  (property "Value" "1N5817WS" (at 121.6025 69.85 0) (effects (font (size 1.27 1.27))))
  (property "Footprint" "Diode_SMD:D_SOD-123" (at 121.92 78.105 0) (effects (font (size 1.27 1.27)) (hide yes)))
  (property "Datasheet" "https://datasheet.lcsc.com/lcsc/2204281430_Guangdong-Hottech-1N5819WS_C191023.pdf" (at 121.92 73.66 0) (effects (font (size 1.27 1.27)) (hide yes)))
  (property "Description" "40V 600mV@1A 1A SOD-323 Schottky Barrier Diodes, SOD-323" (at 121.92 73.66 0) (effects (font (size 1.27 1.27)) (hide yes)))
  (property "LCSC Part #" "C727113" (at 121.92 73.66 0) (effects (font (size 1.27 1.27)) (hide yes)))
  (property "2nd Part#" "" (at 121.92 73.66 0) (effects (font (size 1.27 1.27)) (hide yes)))
  (property "*" "" (at 121.92 73.66 0) (effects (font (size 1.27 1.27)) (hide yes)))
  (pin "2")
  (pin "1"))
 (symbol
  (lib_id "Diode:1N5819WS")
  (at 95.25 101.6 0)
  (unit 1)
  (exclude_from_sim no)
  (in_bom yes)
  (on_board yes)
  (dnp yes)
  (fields_autoplaced yes)
  (property "Reference" "D15" (at 94.9325 95.25 0) (effects (font (size 1.27 1.27))))
  (property "Value" "1N5817WS" (at 94.9325 97.79 0) (effects (font (size 1.27 1.27))))
  (property "Footprint" "Diode_SMD:D_SOD-123" (at 95.25 106.045 0) (effects (font (size 1.27 1.27)) (hide yes)))
  (property "Datasheet" "https://datasheet.lcsc.com/lcsc/2204281430_Guangdong-Hottech-1N5819WS_C191023.pdf" (at 95.25 101.6 0) (effects (font (size 1.27 1.27)) (hide yes)))
  (property "Description" "40V 600mV@1A 1A SOD-323 Schottky Barrier Diodes, SOD-323" (at 95.25 101.6 0) (effects (font (size 1.27 1.27)) (hide yes)))
  (property "LCSC Part #" "C727113" (at 95.25 101.6 0) (effects (font (size 1.27 1.27)) (hide yes)))
  (property "2nd Part#" "" (at 95.25 101.6 0) (effects (font (size 1.27 1.27)) (hide yes)))
  (property "*" "" (at 95.25 101.6 0) (effects (font (size 1.27 1.27)) (hide yes)))
  (pin "2")
  (pin "1"))
 (symbol
  (lib_id "Switch:SW_Push")
  (at 157.48 101.6 0)
  (unit 1)
  (exclude_from_sim no)
  (in_bom no)
  (on_board yes)
  (dnp yes)
  (fields_autoplaced yes)
  (property "Reference" "SW15" (at 157.48 93.98 0) (effects (font (size 1.27 1.27))))
  (property "Value" "SW_Push" (at 157.48 96.52 0) (effects (font (size 1.27 1.27))))
  (property "Footprint" "key-switches.pretty-main:SW_Gateron_LowProfile_THT" (at 157.48 96.52 0) (effects (font (size 1.27 1.27)) (hide yes)))
  (property "Datasheet" "~" (at 157.48 96.52 0) (effects (font (size 1.27 1.27)) (hide yes)))
  (property "Description" "Push button switch, generic, two pins" (at 157.48 101.6 0) (effects (font (size 1.27 1.27)) (hide yes)))
  (property "LCSC Part #" "" (at 157.48 101.6 0) (effects (font (size 1.27 1.27)) (hide yes)))
  (property "2nd Part#" "" (at 157.48 101.6 0) (effects (font (size 1.27 1.27)) (hide yes)))
  (property "*" "" (at 157.48 101.6 0) (effects (font (size 1.27 1.27)) (hide yes)))
  (pin "1")
  (pin "2"))
 (symbol
  (lib_id "Switch:SW_Push")
  (at 104.14 58.42 0)
  (unit 1)
  (exclude_from_sim no)
  (in_bom no)
  (on_board yes)
  (dnp no)
  (fields_autoplaced yes)
  (property "Reference" "SW1" (at 104.14 50.8 0) (effects (font (size 1.27 1.27))))
  (property "Value" "SW_Push" (at 104.14 53.34 0) (effects (font (size 1.27 1.27))))
  (property "Footprint" "key-switches.pretty-main:SW_Gateron_LowProfile_THT" (at 104.14 53.34 0) (effects (font (size 1.27 1.27)) (hide yes)))
  (property "Datasheet" "~" (at 104.14 53.34 0) (effects (font (size 1.27 1.27)) (hide yes)))
  (property "Description" "Push button switch, generic, two pins" (at 104.14 58.42 0) (effects (font (size 1.27 1.27)) (hide yes)))
  (property "LCSC Part #" "" (at 104.14 58.42 0) (effects (font (size 1.27 1.27)) (hide yes)))
  (property "2nd Part#" "" (at 104.14 58.42 0) (effects (font (size 1.27 1.27)) (hide yes)))
  (property "*" "" (at 104.14 58.42 0) (effects (font (size 1.27 1.27)) (hide yes)))
  (pin "1")
  (pin "2"))
 (symbol
  (lib_id "Switch:SW_Push")
  (at 184.15 58.42 0)
  (unit 1)
  (exclude_from_sim no)
  (in_bom no)
  (on_board yes)
  (dnp yes)
  (fields_autoplaced yes)
  (property "Reference" "SW4" (at 184.15 50.8 0) (effects (font (size 1.27 1.27))))
  (property "Value" "SW_Push" (at 184.15 53.34 0) (effects (font (size 1.27 1.27))))
  (property "Footprint" "key-switches.pretty-main:SW_Gateron_LowProfile_THT" (at 184.15 53.34 0) (effects (font (size 1.27 1.27)) (hide yes)))
  (property "Datasheet" "~" (at 184.15 53.34 0) (effects (font (size 1.27 1.27)) (hide yes)))
  (property "Description" "Push button switch, generic, two pins" (at 184.15 58.42 0) (effects (font (size 1.27 1.27)) (hide yes)))
  (property "LCSC Part #" "" (at 184.15 58.42 0) (effects (font (size 1.27 1.27)) (hide yes)))
  (property "2nd Part#" "" (at 184.15 58.42 0) (effects (font (size 1.27 1.27)) (hide yes)))
  (property "*" "" (at 184.15 58.42 0) (effects (font (size 1.27 1.27)) (hide yes)))
  (pin "1")
  (pin "2"))
 (symbol
  (lib_id "Switch:SW_Push")
  (at 130.81 58.42 0)
  (unit 1)
  (exclude_from_sim no)
  (in_bom no)
  (on_board yes)
  (dnp yes)
  (fields_autoplaced yes)
  (property "Reference" "SW2" (at 130.81 50.8 0) (effects (font (size 1.27 1.27))))
  (property "Value" "SW_Push" (at 130.81 53.34 0) (effects (font (size 1.27 1.27))))
  (property "Footprint" "key-switches.pretty-main:SW_Gateron_LowProfile_THT" (at 130.81 53.34 0) (effects (font (size 1.27 1.27)) (hide yes)))
  (property "Datasheet" "~" (at 130.81 53.34 0) (effects (font (size 1.27 1.27)) (hide yes)))
  (property "Description" "Push button switch, generic, two pins" (at 130.81 58.42 0) (effects (font (size 1.27 1.27)) (hide yes)))
  (property "LCSC Part #" "" (at 130.81 58.42 0) (effects (font (size 1.27 1.27)) (hide yes)))
  (property "2nd Part#" "" (at 130.81 58.42 0) (effects (font (size 1.27 1.27)) (hide yes)))
  (property "*" "" (at 130.81 58.42 0) (effects (font (size 1.27 1.27)) (hide yes)))
  (pin "1")
  (pin "2"))
 (symbol
  (lib_id "Switch:SW_Push")
  (at 130.81 87.63 0)
  (unit 1)
  (exclude_from_sim no)
  (in_bom no)
  (on_board yes)
  (dnp yes)
  (fields_autoplaced yes)
  (property "Reference" "SW10" (at 130.81 80.01 0) (effects (font (size 1.27 1.27))))
  (property "Value" "SW_Push" (at 130.81 82.55 0) (effects (font (size 1.27 1.27))))
  (property "Footprint" "key-switches.pretty-main:SW_Gateron_LowProfile_THT" (at 130.81 82.55 0) (effects (font (size 1.27 1.27)) (hide yes)))
  (property "Datasheet" "~" (at 130.81 82.55 0) (effects (font (size 1.27 1.27)) (hide yes)))
  (property "Description" "Push button switch, generic, two pins" (at 130.81 87.63 0) (effects (font (size 1.27 1.27)) (hide yes)))
  (property "LCSC Part #" "" (at 130.81 87.63 0) (effects (font (size 1.27 1.27)) (hide yes)))
  (property "2nd Part#" "" (at 130.81 87.63 0) (effects (font (size 1.27 1.27)) (hide yes)))
  (property "*" "" (at 130.81 87.63 0) (effects (font (size 1.27 1.27)) (hide yes)))
  (pin "1")
  (pin "2"))
 (symbol
  (lib_id "Diode:1N5819WS")
  (at 175.26 73.66 0)
  (unit 1)
  (exclude_from_sim no)
  (in_bom yes)
  (on_board yes)
  (dnp yes)
  (fields_autoplaced yes)
  (property "Reference" "D10" (at 174.9425 67.31 0) (effects (font (size 1.27 1.27))))
  (property "Value" "1N5817WS" (at 174.9425 69.85 0) (effects (font (size 1.27 1.27))))
  (property "Footprint" "Diode_SMD:D_SOD-123" (at 175.26 78.105 0) (effects (font (size 1.27 1.27)) (hide yes)))
  (property "Datasheet" "https://datasheet.lcsc.com/lcsc/2204281430_Guangdong-Hottech-1N5819WS_C191023.pdf" (at 175.26 73.66 0) (effects (font (size 1.27 1.27)) (hide yes)))
  (property "Description" "40V 600mV@1A 1A SOD-323 Schottky Barrier Diodes, SOD-323" (at 175.26 73.66 0) (effects (font (size 1.27 1.27)) (hide yes)))
  (property "LCSC Part #" "C727113" (at 175.26 73.66 0) (effects (font (size 1.27 1.27)) (hide yes)))
  (property "2nd Part#" "" (at 175.26 73.66 0) (effects (font (size 1.27 1.27)) (hide yes)))
  (property "*" "" (at 175.26 73.66 0) (effects (font (size 1.27 1.27)) (hide yes)))
  (pin "2")
  (pin "1")))
